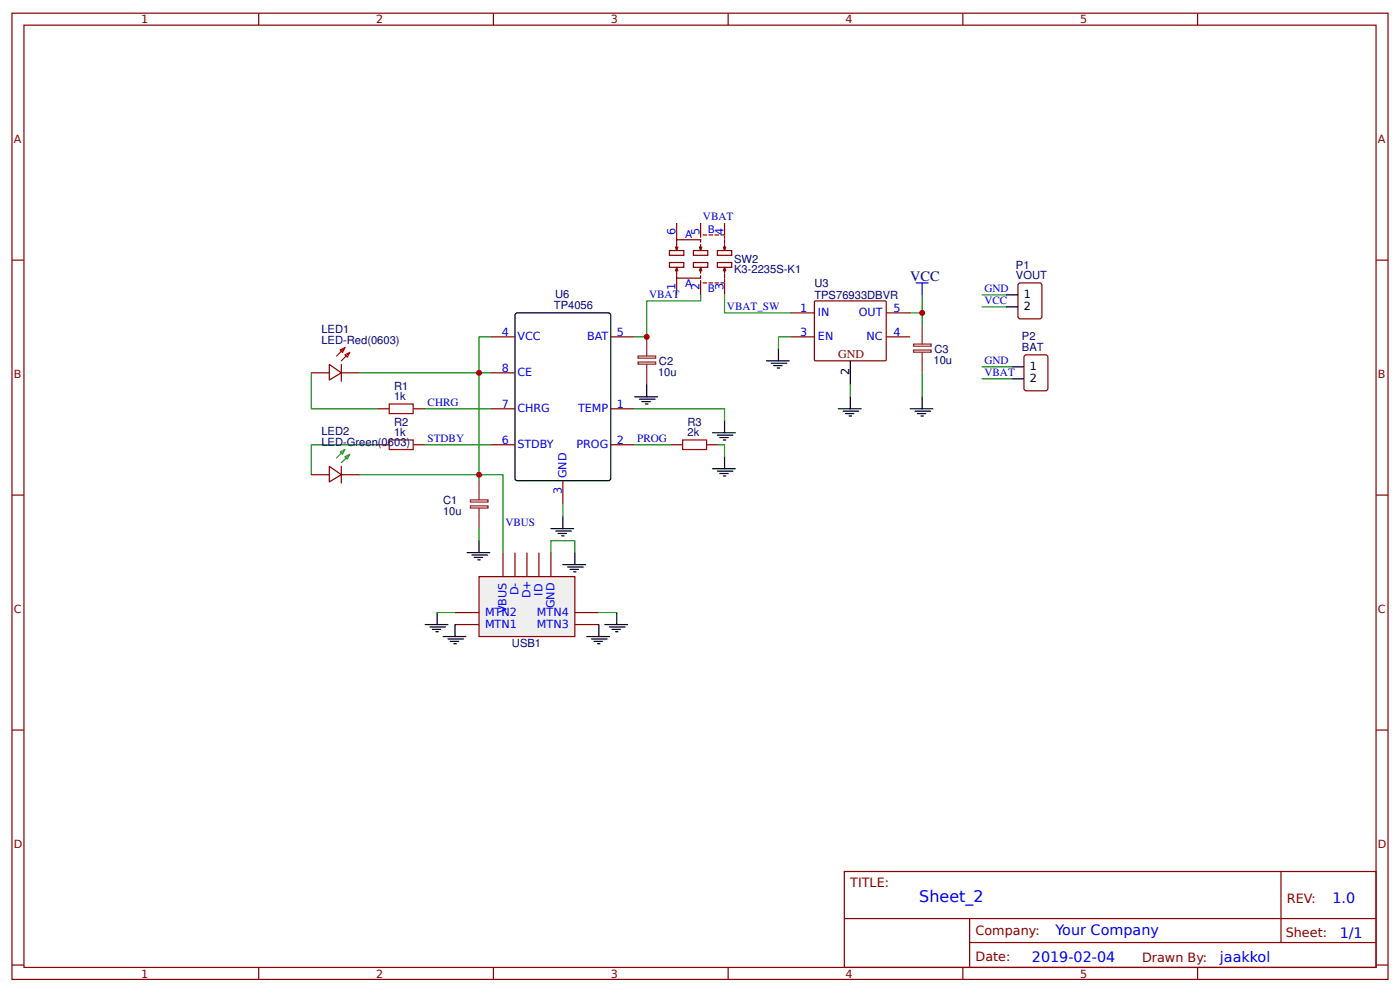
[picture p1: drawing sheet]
<svg xmlns="http://www.w3.org/2000/svg" width="309mm" height="219mm" viewBox="0 0 309 219" stroke-linecap="round" stroke-linejoin="round" font-family="sans-serif">
<g fill="none" stroke="#800" stroke-width=".26">
<path d="M2.6 2.9h304.1v213.3h-304.1zM5.3 5.6h298.7v207.9h-298.7zM57.1 2.9v2.7M109 2.9v2.7M160.9 2.9v2.7M212.7 2.9v2.7M264.6 2.9v2.7M2.6 57.4h2.7M304 57.4h2.7M174.6 69.1h5.3M174.6 74.3h5.3M180 66.4h15.7l.1 .3v12.8l-.3 .1h-15.5l-.1-.2v-12.7z"/>
<path d="M195.8 69.1h5.3M195.8 74.3h5.3M2.6 109.3h2.7M304 109.3h2.7M2.6 161.1h2.7M304 161.1h2.7M186.5 192.4h117.5v21.1h-117.5zM283 192.4v15.6M2.6 213h2.7M57.1 213.5v2.7M109 213.5v2.7M160.9 213.5v2.7"/>
<path d="M186.6 202.7h117.3M212.7 213.5v2.7M214.2 208h89.7M214.2 202.7v10.6M264.6 213.5v2.7M304 213h2.7"/>
</g>
<path d="M187.9 79.6v5.3" fill="none" stroke="#000" stroke-width=".26"/>
<path d="M105.8 127.3h21.2v13.2h-21.2z" fill="#efefef" stroke="#800" stroke-width=".26"/>
<g fill="none" stroke="#800" stroke-width=".26">
<path d="M147.9 55.3h3.2v1.1h-3.2zM147.9 57.9h3.2v1.1h-3.2zM149.2 59.8l.3-.8v2.4h5.3v-.5M149.5 59l.3 .8M149.5 49.2v3.7M149.8 54.5l-.3 .8M153.2 55.3h3.2v1.1h-3.2zM153.2 57.9h3.2v1.1h-3.2zM154.5 59.8l.3-.8v1.3M154.8 54v1.3l-.3-.8M154.8 53.4v-.5h-5.3v2.4l-.3-.8M154.8 59l.2 .8"/>
<path d="M154.8 49.2v3.2M155 54.5l-.2 .8M155.3 51.9h.8M156.6 51.9h.8M158 51.9h.7M158.5 55.3h3.2v1.1h-3.2zM158.5 57.9h3.2v1.1h-3.2zM159.8 59.8l.3-.8v1.3M160.1 54v1.3l-.3-.8M160.1 59l.2 .8M160.1 49.2v2.7h-.8M160.1 52.1v.6"/>
<path d="M160.1 52.9v.8M160.3 54.5l-.2 .8M108.5 74.3h5.3M134.9 74.3h5.3M149.5 61.4v3.7M154.8 61.9v3.2M155.3 62.4h.8M156.6 62.4h.8M158 62.4h.7M159.3 62.4h.8v2.7M160.1 60.6v.8M160.1 61.6v.6"/>
<path d="M225 62.7l.4-.3h4.3l.4 .3 .1 7.1-.3 .5-4.5 .1-.4-.3zM226.3 78.6l.4-.3h4.3l.4 .3 .1 7.1-.3 .5-4.5 .1-.4-.3zM68.8 82.3h4M72.8 80.4l2.6 1.9-2.6 1.6zM75.4 82.3h4M75.4 80.4v3.7M83.3 90.2h2.7M83.3 98.2h2.7M91.3 90.2h2.6M91.3 98.2h2.6M108.5 90.2h5.3M108.5 98.2h5.3"/>
<path d="M108.5 82.3h5.3M134.9 90.2h5.3M134.9 98.2h5.3M148.2 98.2h2.6M156.1 98.2h2.6M68.8 104.8h4M72.8 102.9l2.6 1.9-2.6 1.6zM75.4 104.8h4M75.4 102.9v3.7M124.4 106.1v5.3M100.5 135.2h5.3M100.5 137.8h5.3"/>
<path d="M111.1 122v5.3M113.8 122v5.3M116.4 122v5.3M119.1 122v5.3M121.7 122v5.3M127 135.2h5.3M127 137.8h5.3"/>
</g>
<path d="M202.4 62.4h2.7M203.7 62.4v2.7" fill="none" stroke="#00f" stroke-width=".26"/>
<g fill="none" stroke="#080" stroke-width=".26">
<path d="M108.5 74.3h-2.7v8h2.7M154.8 65.1v1.3h-11.9v7.9h-2.7M160.1 65.1v4h14.5M174.6 74.3h-2.6v2.7M203.7 65.1v4h-2.6M203.7 69.1v2.6M217 65.1h5.2M217 67.7h5.2M68.8 82.3v7.9h14.5M79.4 82.3h26.4v22.5h5.3v17.2M83.3 98.2h-14.5v6.6M93.9 90.2h14.6"/>
<path d="M93.9 98.2h14.6M140.2 90.2h19.9v2.7M140.2 98.2h8M158.7 98.2h1.4v2.6M187.9 84.9v2.7M203.7 82.3v5.3M217 81h6.6M217 83.6h6.6M79.4 104.8h26.4v1.3M105.8 116.7v2.6M124.4 111.4v2.6M96.6 135.2h3.9"/>
<path d="M121.7 122v-2.7h5.3v2.7M132.3 135.2h4"/>
</g>
<g fill="none" stroke="#000" stroke-width=".26">
<path d="M114 69.1h20.4l.5 .2v36.3l-.2 .4-20.4 .1-.5-.3v-36.2zM169.3 79.6h5.1M172 77v2.6M222.2 65.1h2.7M222.2 67.7h2.7M140.2 87.6h5.1M141.3 88.1h3.4M141.8 88.6h1.9M142.6 89.2h.5M142.9 84.9v2.7M157.4 95.5h5.1M158.5 96h3.4"/>
<path d="M159 96.6h1.9M159.8 97.1h.5M160.1 92.9v2.6M170.4 80.2h3.4M170.9 80.7h1.9M171.7 81.2h.5M185.2 90.2h5M186.3 90.8h3.4M186.8 91.3h1.8M187.6 91.8h.5M187.9 87.6v2.6M201.1 90.2h5"/>
<path d="M202.1 90.8h3.5M202.7 91.3h1.8M203.5 91.8h.5M203.7 87.6v2.6M223.6 81h2.6M223.6 83.6h2.6M105.8 119.3v2.7M121.7 116.7h5M122.8 117.2h3.4M123.3 117.7h1.8M124.1 118.3h.5M124.4 114v2.7"/>
<path d="M157.4 103.5h5.1M158.5 104h3.4M159 104.5h1.9M159.8 105h.5M160.1 100.8v2.7M93.9 137.8h5.1M95 138.4h3.4M95.5 138.9h1.9M96.3 139.4h.5M96.6 135.2v2.6M100.5 137.8v2.7M103.2 122h5"/>
<path d="M104.2 122.5h3.5M104.8 123h1.8M105.6 123.6h.5M124.4 124.6h5M125.4 125.1h3.5M125.9 125.7h1.9M126.7 126.2h.6M127 122v2.6M132.3 137.8v2.7M133.6 137.8h5M134.7 138.4h3.4M135.2 138.9h1.9"/>
<path d="M136 139.4h.5M136.3 135.2v2.6M97.9 140.5h5M99 141h3.4M99.5 141.6h1.8M100.3 142.1h.5M129.6 140.5h5.1M130.7 141h3.4M131.2 141.6h1.9M132 142.1h.6"/>
</g>
<path d="M86 89.2h5.3v2.1h-5.3zM86 97.1h5.3v2.1h-5.3zM150.8 97.1h5.3v2.1h-5.3z" fill="none" stroke="#a00000" stroke-width=".26"/>
<path d="M141 79.9h3.9v.5h-3.9zM141 78.6h3.9v.5h-3.9zM142.9 74.3v4.3M201.8 77.3h3.9v.4h-3.9zM201.8 75.9h3.9v.5h-3.9zM203.7 71.7v4.2M203.7 77.8v4.5M142.9 80.4v4.5M103.9 111.7h3.9v.4h-3.9zM103.9 110.3h3.9v.5h-3.9zM105.8 106.1v4.2M105.8 112.2v4.5" fill="none" stroke="#8d2323" stroke-width=".26"/>
<path d="M75.1 99.7l1.1-.5-.5 1.1zM76.2 99.2l-1.9 1.9M76.2 100.8l1.1-.5-.6 1zM77.3 100.3l-1.9 1.8" fill="none" stroke="#690" stroke-width=".26"/>
<path d="M75.1 77.3l1.1-.6-.5 1.1zM76.2 78.3l1.1-.5-.6 1zM76.2 76.7l-1.9 1.9M77.3 77.8l-1.9 1.8" fill="none" stroke="#f00" stroke-width=".26"/>
<g fill="#c00">
<circle cx="142.9" cy="74.3" r=".66"/>
<circle cx="203.7" cy="69.1" r=".66"/>
<circle cx="105.8" cy="82.3" r=".66"/>
<circle cx="105.8" cy="104.8" r=".66"/>
</g>
<text font-size="3.5" fill="#00f" x="203.1" y="199.1">Sheet_2</text>
<text font-size="3.2" fill="#000080" x="201.1" y="61.9">VCC</text>
<g font-size="3.2" fill="#00f">
<text x="294.4" y="199.3">1.0</text>
<text x="233.2" y="206.5">Your Company</text>
<text x="296" y="207">1/1</text>
<text x="228" y="212.3">2019-02-04</text>
<text x="269.5" y="212.3">jaakkol</text>
</g>
<g font-size="2.8" fill="#800">
<text x="187.9" y="195.8">TITLE:</text>
<text x="284.3" y="199.3">REV:</text>
<text x="215.5" y="206.4">Company:</text>
<text x="284.1" y="206.9">Sheet:</text>
<text x="215.5" y="212.2">Date:</text>
<text x="252.3" y="212.3">Drawn By:</text>
</g>
<text font-size="2.6" fill="#800" x="185.2" y="79.1">GND</text>
<g font-size="2.5" fill="#800">
<text x="31.2" y="5.2">1</text>
<text x="83.1" y="5.2">2</text>
<text x="134.9" y="5.2">3</text>
<text x="186.8" y="5.2">4</text>
<text x="238.7" y="5.2">5</text>
<text x="3" y="31.5">A</text>
<text x="304.4" y="31.5">A</text>
<text x="3" y="83.3">B</text>
<text x="304.4" y="83.3">B</text>
<text x="3" y="135.2">C</text>
<text x="304.4" y="135.2">C</text>
<text x="3" y="187.1">D</text>
<text x="304.4" y="187.1">D</text>
<text x="31.2" y="215.8">1</text>
<text x="83.1" y="215.8">2</text>
<text x="134.9" y="215.8">3</text>
<text x="186.8" y="215.8">4</text>
<text x="238.7" y="215.8">5</text>
</g>
<g font-size="2.5" fill="#00f">
<text x="149.2" y="51.9" transform="rotate(-90 149.2 51.9)">6</text>
<text x="154.5" y="51.9" transform="rotate(-90 154.5 51.9)">5</text>
<text x="155.3" y="48.6">VBAT</text>
<text x="159.8" y="51.9" transform="rotate(-90 159.8 51.9)">4</text>
<text x="143.4" y="65.7">VBAT</text>
<text x="149.2" y="64" transform="rotate(-90 149.2 64)">1</text>
<text x="154.5" y="64" transform="rotate(-90 154.5 64)">2</text>
<text x="159.8" y="64" transform="rotate(-90 159.8 64)">3</text>
<text x="217.5" y="64.4">GND</text>
<text x="160.6" y="68.4">VBAT_SW</text>
<text x="176.8" y="68.8">1</text>
<text x="180.7" y="69.8">IN</text>
<text x="189.7" y="69.8">OUT</text>
<text x="197.4" y="68.8">5</text>
<text x="217.5" y="67.1">VCC</text>
<text x="110.9" y="74.1">4</text>
<text x="114.3" y="75.1">VCC</text>
<text x="129.7" y="75.1">BAT</text>
<text x="136.3" y="74.1">5</text>
<text x="176.8" y="74.1">3</text>
<text x="180.7" y="75.1">EN</text>
<text x="191.4" y="75.1">NC</text>
<text x="197.4" y="74.1">4</text>
<text x="110.9" y="82">8</text>
<text x="114.3" y="83.1">CE</text>
<text x="217.5" y="80.3">GND</text>
<text x="217.5" y="82.9">VBAT</text>
<text x="94.5" y="89.6">CHRG</text>
<text x="110.9" y="90">7</text>
<text x="136.3" y="90">1</text>
<text x="114.3" y="91">CHRG</text>
<text x="127.7" y="91">TEMP</text>
<text x="94.5" y="97.5">STDBY</text>
<text x="110.9" y="97.9">6</text>
<text x="114.3" y="99">STDBY</text>
<text x="127.3" y="99">PROG</text>
<text x="136.3" y="97.9">2</text>
<text x="140.8" y="97.5">PROG</text>
<text x="125.1" y="105.6" transform="rotate(-90 125.1 105.6)">GND</text>
<text x="124.1" y="109" transform="rotate(-90 124.1 109)">3</text>
<text x="111.7" y="116">VBUS</text>
<text x="114.6" y="131.4" transform="rotate(-90 114.6 131.4)">D-</text>
<text x="119.9" y="131.5" transform="rotate(-90 119.9 131.5)">ID</text>
<text x="107.2" y="136">MTN2</text>
<text x="111.9" y="135.3" transform="rotate(-90 111.9 135.3)">VBUS</text>
<text x="117.2" y="132" transform="rotate(-90 117.2 132)">D+</text>
<text x="118.6" y="136">MTN4</text>
<text x="122.5" y="134.2" transform="rotate(-90 122.5 134.2)">GND</text>
<text x="107.2" y="138.6">MTN1</text>
<text x="118.6" y="138.6">MTN3</text>
</g>
<g font-size="2.5" fill="#000080">
<text x="162.2" y="58">SW2</text>
<text x="224.4" y="59.3">P1</text>
<text x="122.6" y="65.9">U6</text>
<text x="162.2" y="60.3">K3-2235S-K1</text>
<text x="179.9" y="63.4">U3</text>
<text x="224.4" y="61.6">VOUT</text>
<text x="122.4" y="68.3">TP4056</text>
<text x="179.9" y="66">TPS76933DBVR</text>
<text x="71" y="75.9">LED-Red(0603)</text>
<text x="71" y="73.6">LED1</text>
<text x="206.4" y="77.8">C3</text>
<text x="225.8" y="77.5">BAT</text>
<text x="225.8" y="75.1">P2</text>
<text x="145.4" y="82.9">10u</text>
<text x="145.6" y="80.5">C2</text>
<text x="206.2" y="80.3">10u</text>
<text x="87.1" y="88.4">1k</text>
<text x="87.1" y="86">R1</text>
<text x="87.1" y="93.9">R2</text>
<text x="151.9" y="93.9">R3</text>
<text x="71" y="98.4">LED-Green(0603)</text>
<text x="71" y="96">LED2</text>
<text x="87.1" y="96.3">1k</text>
<text x="151.9" y="96.3">2k</text>
<text x="97.9" y="113.6">10u</text>
<text x="97.9" y="111.3">C1</text>
<text x="113.1" y="142.8">USB1</text>
</g>
<g font-size="2.5">
<text x="226.2" y="65.9">1</text>
<text x="226.2" y="68.5">2</text>
<text x="187.6" y="82.8" transform="rotate(-90 187.6 82.8)">2</text>
<text x="227.5" y="81.8">1</text>
<text x="227.5" y="84.4">2</text>
</g>
<g font-size="2.3" fill="#00f">
<text x="151.3" y="52.6">A</text>
<text x="156.4" y="51.5">B</text>
<text x="151.3" y="63.2">A</text>
<text x="156.4" y="64.5">B</text>
</g>
</svg>
